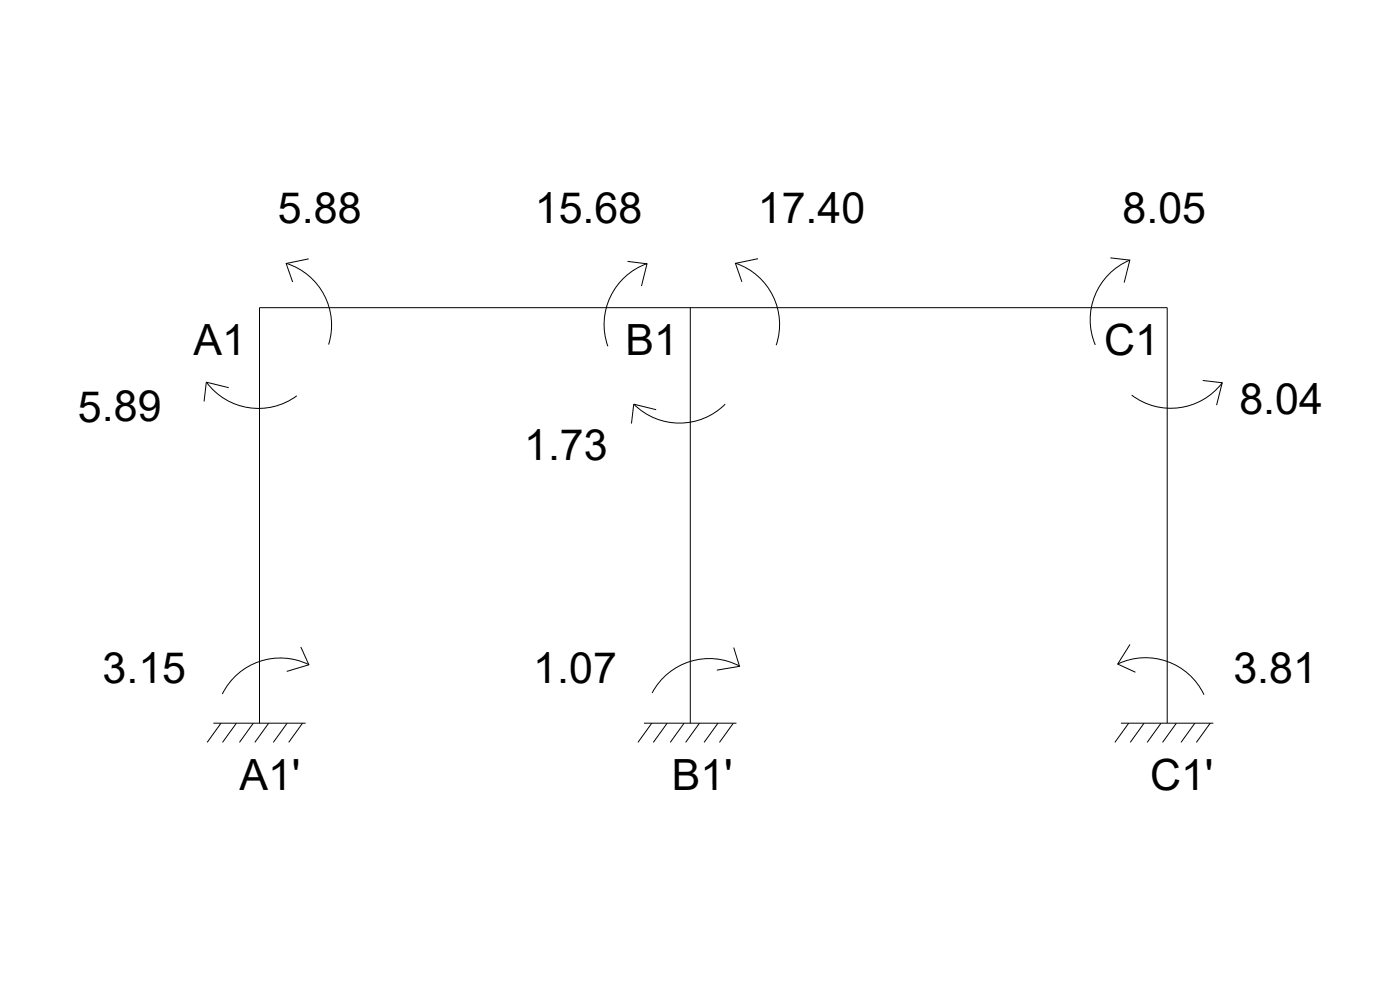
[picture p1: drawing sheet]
<svg xmlns="http://www.w3.org/2000/svg" width="420mm" height="297mm" viewBox="0 0 420 297" stroke-linecap="round" stroke-linejoin="round" font-family="sans-serif">
<!-- layer: 0 -->
<g fill="none" stroke="#000" stroke-width=".3">
<path d="M85.9 79a19.4 19.4 0 0 1 12.7 24.4M92.7 77.7l-6.8 1.4 1.9 5.5M188.3 78.4l5.9 .7-1.7 6.7M194.2 79.1a19.4 19.4 0 0 0-11.8 24.8M220.8 79a19.4 19.4 0 0 1 12.1 24.6M227.5 77.6l-6.8 1.4 2 5.6M333.2 77.4l5.9 .6-1.7 6.8M339.1 78a19.4 19.4 0 0 0-10.4 25.5M207.2 92.3v124.7M61.9 114.7l-.7 5.8M61.9 114.7l6.8 1.6M61.9 114.6a19.4 19.4 0 0 0 27.2 4.2"/>
<path d="M361 114.2l5.8 .6-1.7 6.8M366.8 114.8a19.4 19.4 0 0 1-27.2 3.7M190.2 121.3l-.7 5.8M190.2 121.3l6.7 1.6M190.2 121.3a19.4 19.4 0 0 0 27.5 0M90.3 194.1l2.4 5.4-6.7 2M92.7 199.4a19.4 19.4 0 0 0-26 8.9M220.2 194.3l1.7 5.6-6.8 1.2M222 199.9a19.4 19.4 0 0 0-26.3 8M335.5 199.2a19.4 19.4 0 0 1 25.8 9.2M339.1 193.4l-3.7 5.8 5.4 2.5M64 217h27.7"/>
<path d="M66.3 217l-4.1 5.7M70.9 217l-4.1 5.7M76 217l-4.1 5.7M77.9 217v-124.7h272.4v124.7M80.6 217l-4.1 5.7M86.2 217l-4.2 5.7M90.8 217l-4.2 5.7M193.3 217h27.7M195.6 217l-4.1 5.7M200.2 217l-4.1 5.7M205.3 217l-4.1 5.7M209.9 217l-4.1 5.7"/>
<path d="M215.5 217l-4.2 5.7M220.1 217l-4.2 5.7M336.4 217h27.7M338.7 217l-4.1 5.7M343.4 217l-4.2 5.7M348.4 217l-4.1 5.7M353 217l-4.1 5.7M358.6 217l-4.2 5.7M363.2 217l-4.1 5.7"/>
</g>
<g font-size="12.9">
<text x="83.4" y="66.9">5.88</text>
<text x="160.5" y="66.9">15.68</text>
<text x="227.4" y="66.9">17.40</text>
<text x="336.9" y="66.9">8.05</text>
<text x="58" y="106.4">A1</text>
<text x="187.7" y="106.4">B1</text>
<text x="331.3" y="106.4">C1</text>
<text x="372" y="124.2">8.04</text>
<text x="23.4" y="126.5">5.89</text>
<text x="157.3" y="138">1.73</text>
<text x="30.8" y="205">3.15</text>
<text x="160" y="205">1.07</text>
<text x="370.1" y="205">3.81</text>
<text x="71.9" y="237.1">A1'</text>
<text x="201.6" y="237.1">B1'</text>
<text x="345.2" y="237.1">C1'</text>
</g>
</svg>
